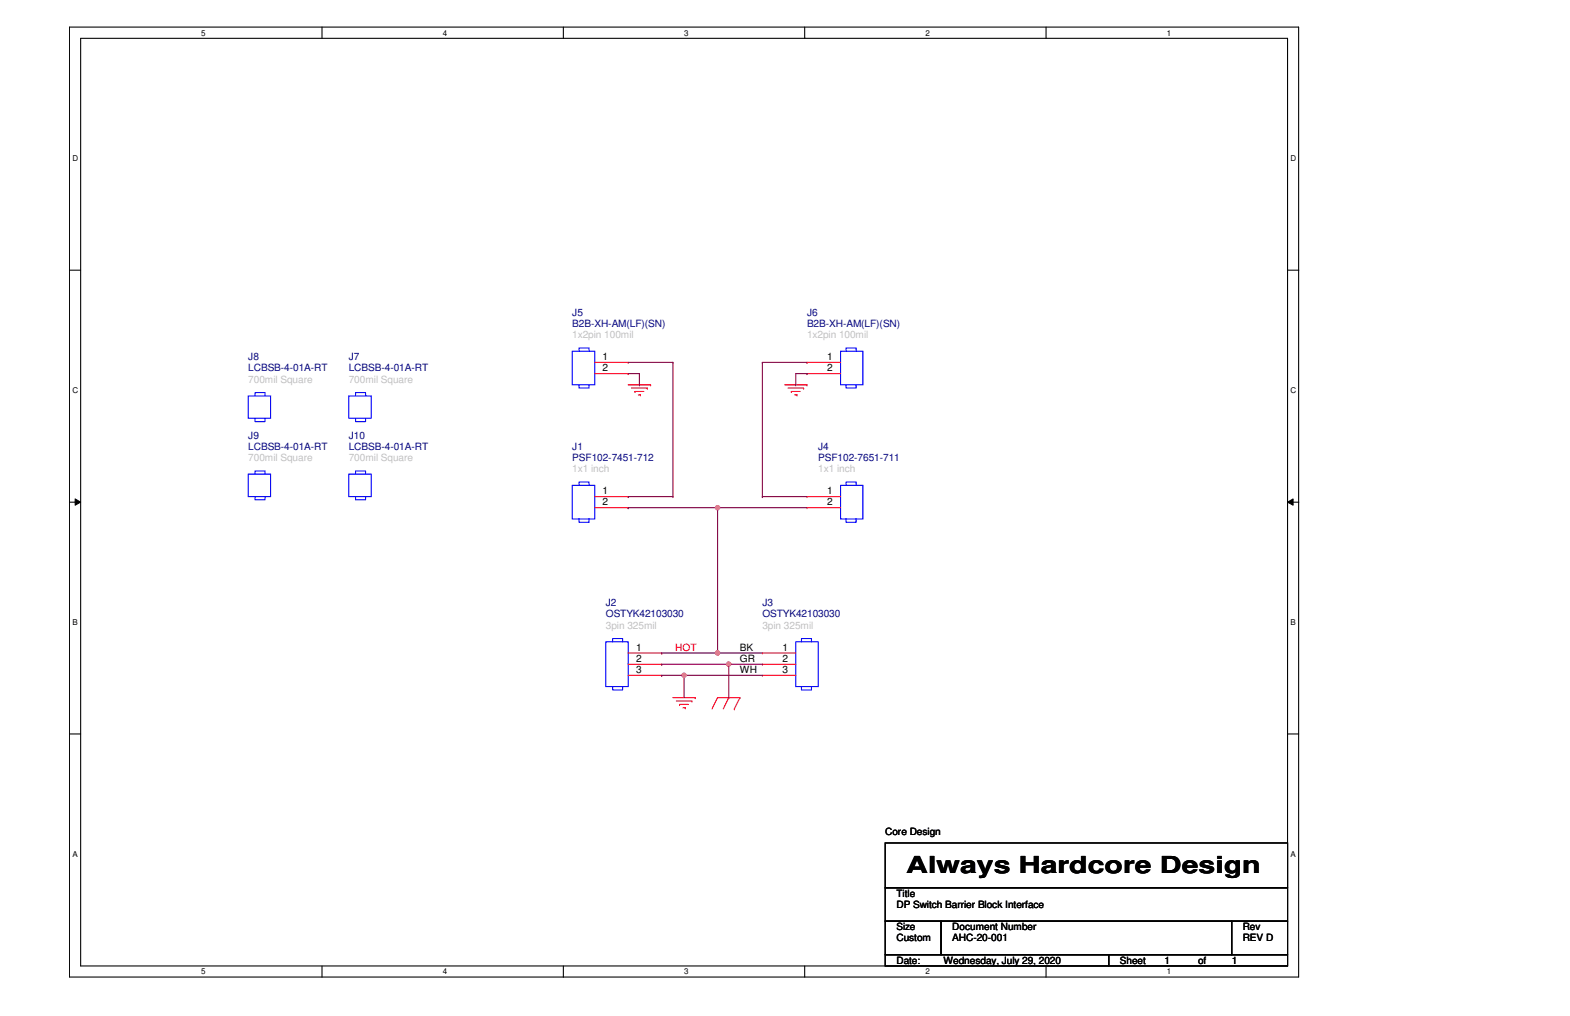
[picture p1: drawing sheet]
<svg xmlns="http://www.w3.org/2000/svg" width="432mm" height="279mm" viewBox="0 0 432 279" stroke-linecap="round" stroke-linejoin="round" font-family="sans-serif">
<path d="M19.1 7.5h338.1v261.2h-338.1zM22.2 10.5h331.9v255.1h-331.9z" fill="none" stroke="#000" stroke-width=".3"/>
<g fill="#fff">
<path d="M55.4 7.8h1.2v2.4h-1.2z"/>
<path d="M55.4 266h1.2v2.4h-1.2z"/>
</g>
<path d="M88.6 7.5v3M88.6 265.6v3.1" fill="none" stroke="#000" stroke-width=".3"/>
<g fill="#fff">
<path d="M121.8 7.8h1.1v2.4h-1.1z"/>
<path d="M121.8 266h1.1v2.4h-1.1z"/>
</g>
<path d="M154.9 7.5v3M154.9 265.6v3.1" fill="none" stroke="#000" stroke-width=".3"/>
<g fill="#fff">
<path d="M188.1 7.8h1.2v2.4h-1.2z"/>
<path d="M188.1 266h1.2v2.4h-1.2z"/>
</g>
<path d="M221.3 7.5v3M221.3 265.6v3.1" fill="none" stroke="#000" stroke-width=".3"/>
<g fill="#fff">
<path d="M254.5 7.8h1.2v2.4h-1.2z"/>
<path d="M254.5 266h1.2v2.4h-1.2z"/>
</g>
<path d="M287.7 7.5v3M287.7 265.6v3.1" fill="none" stroke="#000" stroke-width=".3"/>
<g fill="#fff">
<path d="M320.9 7.8h1.2v2.4h-1.2z"/>
<path d="M320.9 266h1.2v2.4h-1.2z"/>
<path d="M19.9 42.4h1.6v2.5h-1.6z"/>
<path d="M354.9 42.4h1.6v2.5h-1.6z"/>
<path d="M19.9 106.2h1.6v2.4h-1.6z"/>
<path d="M354.9 106.2h1.6v2.4h-1.6z"/>
</g>
<path d="M19.1 74.3h3.1M354.1 74.3h3.1" fill="none" stroke="#000" stroke-width=".3"/>
<g fill="#fff">
<path d="M19.9 170h1.4v2.4h-1.4z"/>
<path d="M354.9 170h1.5v2.4h-1.5z"/>
</g>
<path d="M19.1 138.1h3.1M354.1 138.1h3.1" fill="none" stroke="#000" stroke-width=".3"/>
<path d="M20.7 137.2l1.5 .9-1.5 .8zM354.1 138.1l1.5-.9v1.7z" fill="#000"/>
<path d="M20.7 137.2l1.5 .9-1.5 .8zM354.1 138.1l1.5-.9v1.7z" fill="none" stroke="#000" stroke-width=".28"/>
<g fill="#fff">
<path d="M19.9 233.7h1.5v2.5h-1.5z"/>
<path d="M354.9 233.7h1.5v2.5h-1.5z"/>
</g>
<path d="M19.1 201.8h3.1M354.1 201.8h3.1M243.5 231.8h110.6v12.3h-110.6zM243.5 244.1h110.6v9.2h-110.6zM243.5 253.3h15.3v9.3h-15.3zM258.8 253.3h80v9.3h-80zM338.8 253.3h15.3v9.3h-15.3zM243.5 262.6h61.4v3h-61.4zM304.9 262.6h49.2v3h-49.2z" fill="none" stroke="#000" stroke-width=".3"/>
<g fill="none" stroke="#f00" stroke-width=".3">
<path d="M163.6 99.7h9.2M172.8 99.7h.1M222 99.7h.1M222 99.7h9.2M163.6 102.7h9.2M172.8 102.7h.1M172.8 105.8h6.1M173.7 106.7h4.3M174.6 107.7h.1M174.6 107.7h2.5M175.6 108.6h.5M176.1 108.6h.1"/>
<path d="M178 106.7h.1M178.9 105.8h.1M215.8 105.8h6.2M216.7 106.7h4.3M217.6 107.7h.1M217.6 107.7h2.5M218.6 108.6h.6M219.2 108.6h.1M221 106.7h.1M222 105.8h.1M222 102.7h.1M222 102.7h9.2"/>
<path d="M163.6 136.6h9.2M163.6 139.6h9.2M172.8 136.6h.1M172.8 139.6h.1M222 136.6h.1M222 139.6h.1M222 136.6h9.2M222 139.6h9.2M172.8 179.6h9.2M182 179.6h.1M209.7 179.6h.1M209.7 179.6h9.2"/>
<path d="M172.8 182.7h9.2M172.8 185.7h9.2M182 182.7h.1M182 185.7h.1M185.1 191.9h6.1M186 192.8h4.3M186.9 193.7h.1M186.9 193.7h2.5M187.8 194.6h.7M188.5 194.6h.1M190.3 192.8h.1M191.2 191.9h.1"/>
<path d="M197.4 191.9h.1M197.4 191.9l-1.6 3M197.4 191.9h6.1M200.4 191.9h.1M200.4 191.9l-1.5 3M202 194.9h.1M203.5 191.9h.1M203.5 191.9l-1.5 3M209.7 182.7h.1M209.7 185.7h.1M209.7 182.7h9.2M209.7 185.7h9.2"/>
</g>
<g fill="none" stroke="#00f" stroke-width=".3">
<path d="M157.4 96.6h6.2v9.2h-6.2zM159.3 96.6v-.9h2.7v.9M231.2 96.6h6.1v9.2h-6.1zM232.7 96.6v-.9h2.8v.9M68.3 108.9h6.1v6.1h-6.1zM70.1 108.9v-1h2.8v1M70.1 115v1h2.8v-1M95.9 108.9h6.2v6.1h-6.2zM97.8 108.9v-1h2.7v1M97.8 115v1h2.7v-1M159.3 105.8v.9h2.7v-.9M232.7 105.8v.9h2.8v-.9"/>
<path d="M68.3 130.4h6.1v6.2h-6.1zM70.1 130.4v-.9h2.8v.9M70.1 136.6v.9h2.8v-.9M95.9 130.4h6.2v6.2h-6.2zM97.8 130.4v-.9h2.7v.9M97.8 136.6v.9h2.7v-.9M157.4 133.5h6.2v9.2h-6.2zM159.3 133.5v-1h2.7v1M231.2 133.5h6.1v9.2h-6.1zM232.7 133.5v-1h2.8v1M159.3 142.7v.9h2.7v-.9M232.7 142.7v.9h2.8v-.9"/>
<path d="M166.6 176.5h6.2v12.3h-6.2zM168.5 176.5v-.9h2.7v.9M218.9 176.5h6.1v12.3h-6.1zM220.4 176.5v-.9h2.8v.9M168.5 188.8v.9h2.7v-.9M220.4 188.8v.9h2.8v-.9"/>
</g>
<path d="M182 179.6h.1M182 179.6h15.4M182 182.7h.1M182 182.7h18.4" fill="none" stroke="#800040" stroke-width=".3"/>
<circle cx="200.4" cy="182.6" r=".59" fill="#f0f"/>
<circle cx="200.4" cy="182.6" r=".59" fill="none" stroke="#f0f" stroke-width=".3"/>
<path d="M182 185.7h.1M182 185.7h27.7M188.1 185.7h.1M188.1 185.7v6.2" fill="none" stroke="#800040" stroke-width=".3"/>
<circle cx="188.1" cy="185.7" r=".59" fill="#f0f"/>
<circle cx="188.1" cy="185.7" r=".59" fill="none" stroke="#f0f" stroke-width=".3"/>
<path d="M172.8 139.6h.1M172.8 139.6h24.6M200.4 182.7h.1M200.4 182.7v9.2M200.4 182.7h9.3" fill="none" stroke="#800040" stroke-width=".3"/>
<circle cx="197.4" cy="139.6" r=".59" fill="#f0f"/>
<circle cx="197.4" cy="139.6" r=".59" fill="none" stroke="#f0f" stroke-width=".3"/>
<path d="M197.4 139.6h.1M197.4 139.6v40" fill="none" stroke="#800040" stroke-width=".3"/>
<circle cx="197.3" cy="179.5" r=".6" fill="#f0f"/>
<circle cx="197.3" cy="179.5" r=".6" fill="none" stroke="#f0f" stroke-width=".3"/>
<g fill="none" stroke="#800040" stroke-width=".3">
<path d="M172.8 99.7h12.3M185.1 99.7h.1M185.1 99.7v36.9M209.7 99.7h.1M209.7 99.7h12.3M209.7 99.7v36.9M172.8 102.7h3.1M175.9 102.7h.1M175.9 105.8h.1M175.9 102.7v3.1M218.9 105.8h.1M222 102.7h.1"/>
<path d="M222 102.7h-3.1v3.1M172.8 136.6h.1M172.8 136.6h12.3M185.1 136.6h.1M197.4 139.6h.1M197.4 139.6h24.6M209.7 136.6h.1M209.7 136.6h12.3M197.4 179.6h.1M197.4 179.6h12.3"/>
</g>
<circle cx="200.4" cy="182.6" r=".59" fill="#f0f"/>
<circle cx="200.4" cy="182.6" r=".59" fill="none" stroke="#f0f" stroke-width=".3"/>
<circle cx="188.1" cy="185.7" r=".59" fill="#f0f"/>
<circle cx="188.1" cy="185.7" r=".59" fill="none" stroke="#f0f" stroke-width=".3"/>
<circle cx="197.4" cy="139.6" r=".59" fill="#f0f"/>
<circle cx="197.4" cy="139.6" r=".59" fill="none" stroke="#f0f" stroke-width=".3"/>
<circle cx="197.3" cy="179.5" r=".6" fill="#f0f"/>
<circle cx="197.3" cy="179.5" r=".6" fill="none" stroke="#f0f" stroke-width=".3"/>
<text font-size="6.4" x="249.3" y="239.9">Always Hardcore Design</text>
<g font-size="2.8" fill="#000080">
<text x="157.4" y="86.8">J5</text>
<text x="157.4" y="89.9">B2B-XH-AM(LF)(SN)</text>
<text x="222" y="86.8">J6</text>
<text x="222" y="89.9">B2B-XH-AM(LF)(SN)</text>
<text x="68.3" y="99.1">J8</text>
<text x="95.9" y="99.1">J7</text>
<text x="68.3" y="102.1">LCBSB-4-01A-RT</text>
<text x="95.9" y="102.1">LCBSB-4-01A-RT</text>
<text x="68.3" y="120.6">J9</text>
<text x="68.3" y="123.7">LCBSB-4-01A-RT</text>
<text x="95.9" y="120.6">J10</text>
<text x="95.9" y="123.7">LCBSB-4-01A-RT</text>
<text x="157.4" y="123.7">J1</text>
<text x="225" y="123.7">J4</text>
<text x="157.4" y="126.7">PSF102-7451-712</text>
<text x="225" y="126.7">PSF102-7651-711</text>
<text x="166.6" y="166.7">J2</text>
<text x="209.7" y="166.7">J3</text>
<text x="166.6" y="169.8">OSTYK42103030</text>
<text x="209.7" y="169.8">OSTYK42103030</text>
</g>
<g font-size="2.8" fill="#c0c0c0">
<text x="157.4" y="93">1x2pin 100mil</text>
<text x="222" y="93">1x2pin 100mil</text>
<text x="68.3" y="105.2">700mil Square</text>
<text x="95.9" y="105.2">700mil Square</text>
<text x="68.3" y="126.7">700mil Square</text>
<text x="95.9" y="126.7">700mil Square</text>
<text x="157.4" y="129.8">1x1 inch</text>
<text x="225" y="129.8">1x1 inch</text>
<text x="166.6" y="172.8">3pin 325mil</text>
<text x="209.7" y="172.8">3pin 325mil</text>
</g>
<g font-size="2.8">
<text x="165.7" y="99">1</text>
<text x="227.5" y="99">1</text>
<text x="165.7" y="102.1">2</text>
<text x="227.5" y="102.1">2</text>
<text x="165.7" y="135.9">1</text>
<text x="227.5" y="135.9">1</text>
<text x="165.7" y="138.9">2</text>
<text x="227.5" y="138.9">2</text>
<text x="174.9" y="178.9">1</text>
<text x="203.5" y="179">BK</text>
<text x="215.2" y="178.9">1</text>
<text x="174.9" y="182">2</text>
<text x="174.9" y="185">3</text>
<text x="203.5" y="182.1">GR</text>
<text x="203.5" y="185.2">WH</text>
<text x="215.2" y="182">2</text>
<text x="215.2" y="185">3</text>
<text x="243.5" y="229.7">Core Design</text>
<text x="246.5" y="246.6">Title</text>
<text x="246.5" y="249.7">DP Switch Barrier Block Interface</text>
<text x="246.5" y="255.8">Size</text>
<text x="261.9" y="255.8">Document Number</text>
<text x="341.8" y="255.8">Rev</text>
<text x="246.5" y="258.9">Custom</text>
<text x="261.9" y="258.9">AHC-20-001</text>
<text x="341.8" y="258.9">REV D</text>
<text x="246.5" y="265">Date:</text>
<text x="259.5" y="265">Wednesday, July 29, 2020</text>
<text x="308" y="265">Sheet</text>
<text x="320.3" y="265">1</text>
<text x="329.5" y="265">of</text>
<text x="338.8" y="265">1</text>
</g>
<text font-size="2.8" fill="#f00" x="185.7" y="178.9">HOT</text>
<g font-size="2.2">
<text x="55.4" y="9.8">5</text>
<text x="121.8" y="9.8">4</text>
<text x="188.1" y="9.8">3</text>
<text x="254.5" y="9.8">2</text>
<text x="320.9" y="9.8">1</text>
<text x="19.9" y="44.4">D</text>
<text x="354.9" y="44.4">D</text>
<text x="19.9" y="108.2">C</text>
<text x="354.9" y="108.2">C</text>
<text x="19.9" y="172">B</text>
<text x="354.9" y="172">B</text>
<text x="19.9" y="235.7">A</text>
<text x="354.9" y="235.7">A</text>
<text x="55.4" y="268">5</text>
<text x="121.8" y="268">4</text>
<text x="188.1" y="268">3</text>
<text x="254.5" y="268">2</text>
<text x="320.9" y="268">1</text>
</g>
</svg>
